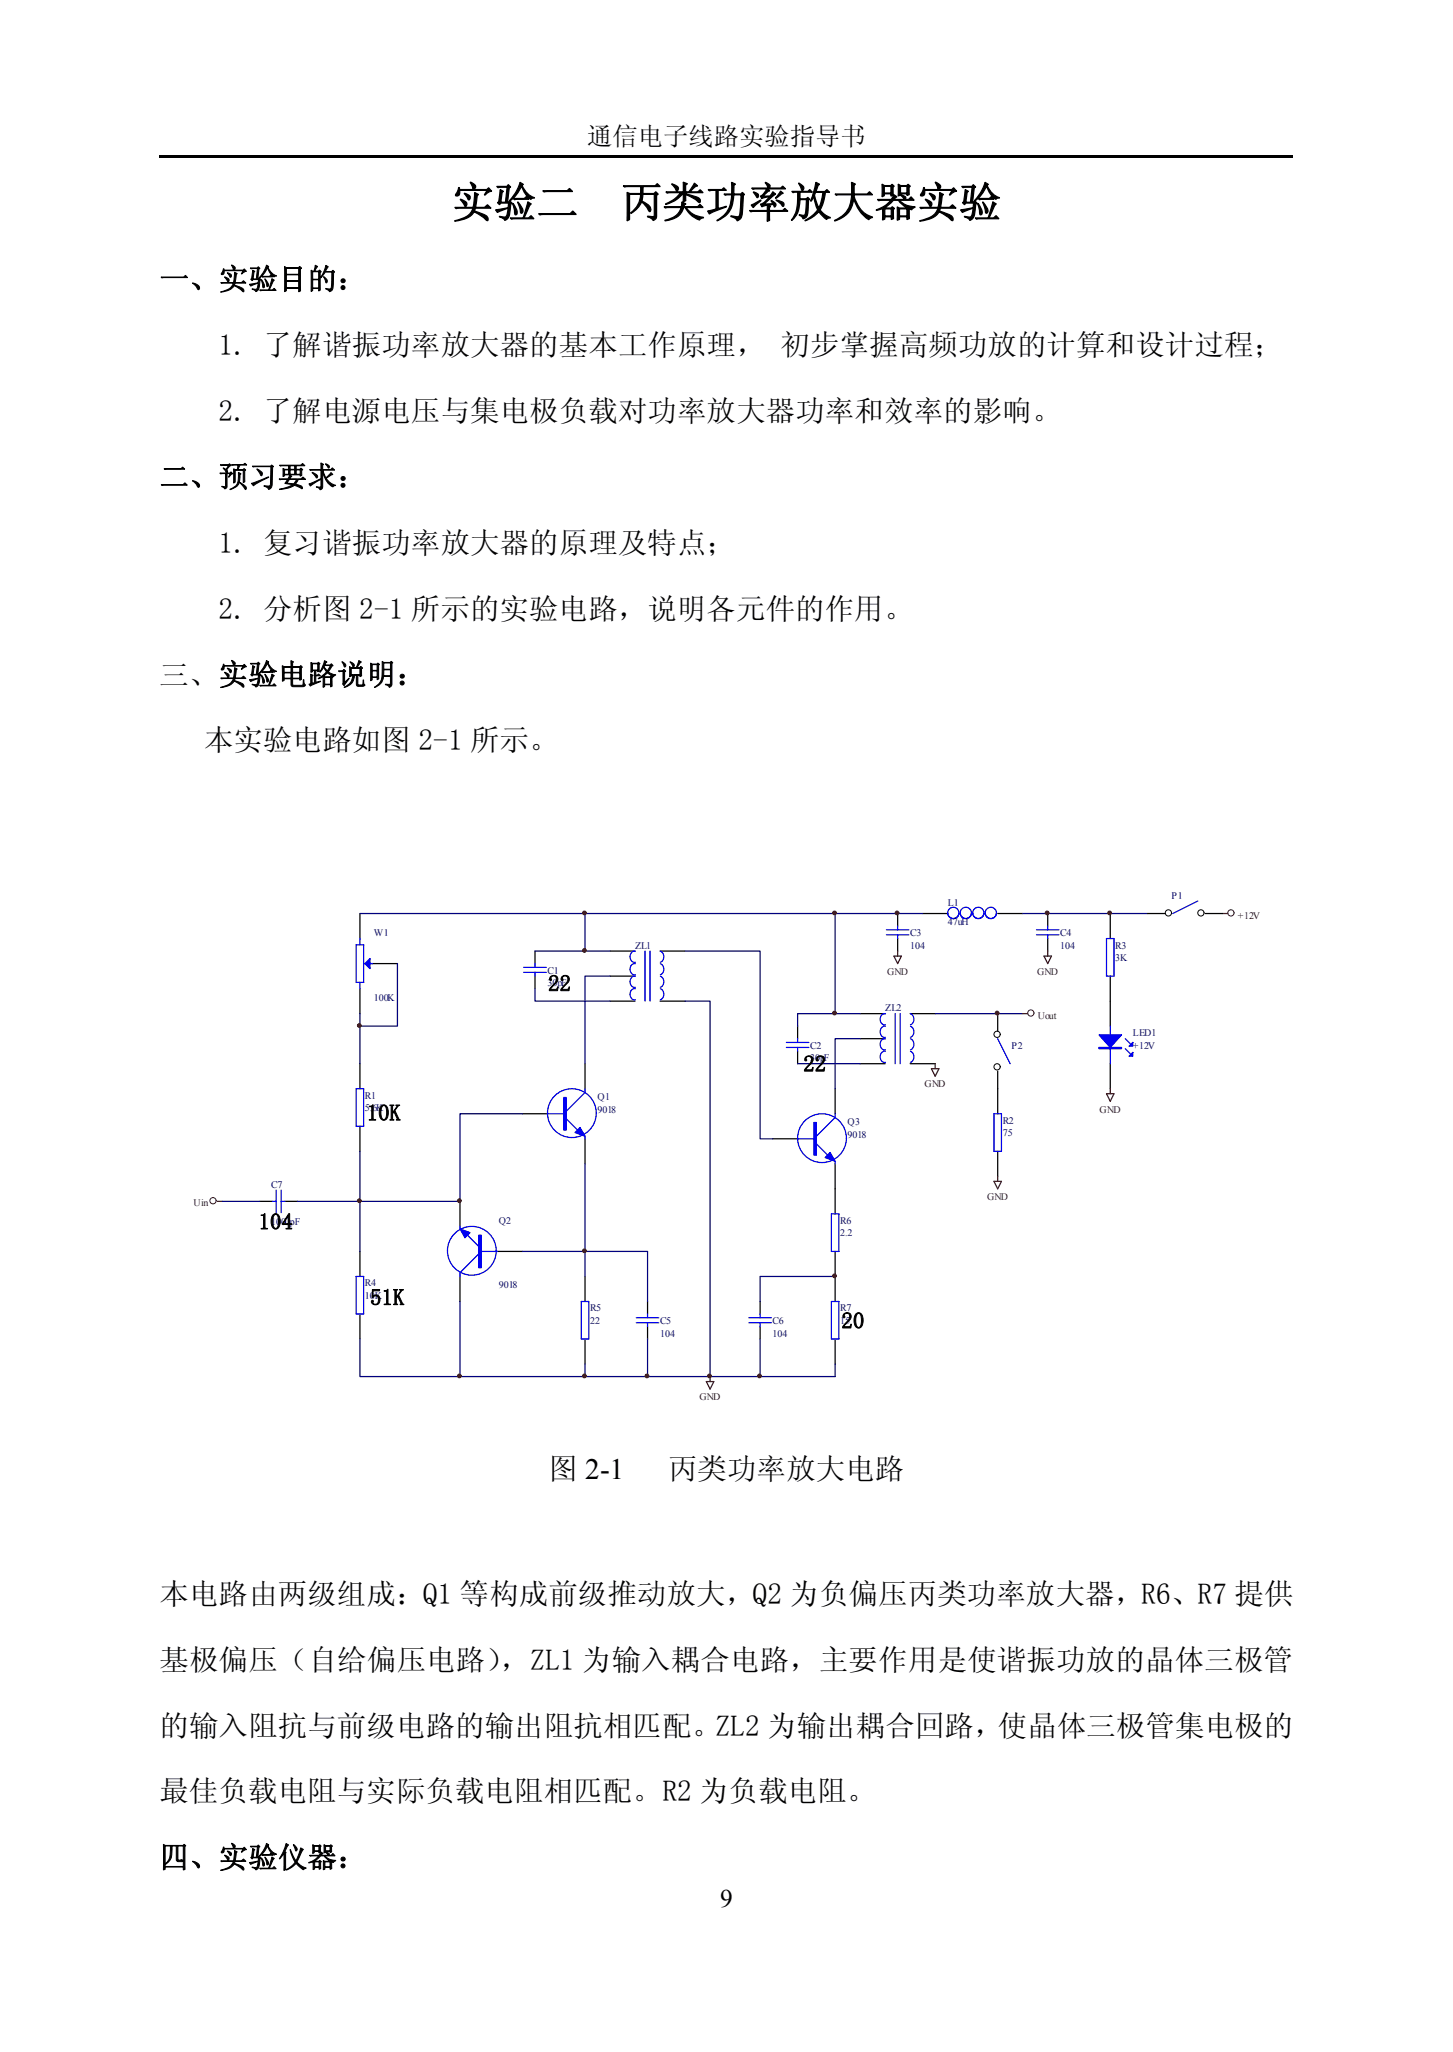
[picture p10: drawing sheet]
<svg xmlns="http://www.w3.org/2000/svg" width="182mm" height="257mm" viewBox="0 0 182 257" stroke-linecap="round" stroke-linejoin="round" font-family="sans-serif">
<path d="M20 19.6h142" fill="none" stroke="#000" stroke-width=".25"/>
<path d="M21.6 106.6h140.8v71.9h-140.8z" fill-rule="evenodd" fill="#fff"/>
<g fill="none" stroke="#000" stroke-width=".16">
<path d="M45.1 114.4v3.2M67 119.1v1.6M76.4 119.1h3.2M82.7 119.1h3.1M112.4 114.4v1.6M112.4 117.6v1.5M115.6 114.4h3.1M125 114.4h3.1M131.2 114.4v1.6M131.2 117.6v1.5M139.1 114.4v3.2M143.8 114.4h2.2"/>
<path d="M151 114.4h2.2M45.1 123.8v3.2M45.1 133.2v3.2M46.7 120.7h3.1M65.5 139.5h3.1M67 122.3v1.5M73.3 133.2v3.2M76.4 125.4h3.2M76.4 122.3h3.2M82.7 125.4h3.1M99.9 128.5v1.6M99.9 131.7v1.5"/>
<path d="M104.6 136.4v3.1M107.7 133.2h3.2M107.7 127h3.2M107.7 130.1h3.2M114 133.2h3.1M114 127h3.1M125 127v2.2M125 134.2v5.3M139.1 122.3v6.2M139.1 133.2v3.2M32.6 150.5h1.5M35.7 150.5h1.6"/>
<path d="M45.1 141.1v3.1M45.1 156.8v3.1M57.6 150.5v3.1M57.6 159.9v3.1M62.3 156.8h3.2M73.3 142.6v3.2M73.3 159.9v3.1M96.8 142.6h3.1M104.6 145.8v6.3M104.6 156.8v6.2M125 144.2v3.1M45.1 164.6v3.1"/>
<path d="M73.3 167.7v3.2M81.1 163v1.6M81.1 166.2v1.5M95.2 163v1.6M95.2 166.2v1.5M104.6 167.7v3.2"/>
</g>
<g fill="none" stroke="#00f" stroke-width=".16">
<path d="M44.6 118.3h1v4.8h-1zM45.1 117.6v.7M79.6 119.1a.69 .69 0 0 0-.7 .7 .69 .69 0 0 0 .7 .7M80.8 119.1v6.3M81.4 119.1v6.3M82.7 119.1a.77 .77 0 0 1 .5 .7 .77 .77 0 0 1-.5 .7M111 117.1h2.9M111 116.5h2.9M112.4 116v.5M112.4 117.1v.5M120.1 114.4a.71 .71 0 0 1-1 .6 .71 .71 0 0 1-.2-1.2 .71 .71 0 0 1 1.2 .3 .71 .71 0 0 1-.6 .9 .71 .71 0 0 1-.8-.6M121.7 114.4a.71 .71 0 0 1-1 .6 .71 .71 0 0 1-.2-1.2 .71 .71 0 0 1 1.1 .3 .71 .71 0 0 1-.5 .9 .71 .71 0 0 1-.8-.6"/>
<path d="M123.3 114.4a.7 .7 0 0 1-1 .6 .7 .7 0 0 1-.2-1.2 .7 .7 0 0 1 1.1 .3 .71 .71 0 0 1-.5 .9 .71 .71 0 0 1-.9-.6M124.8 114.4a.71 .71 0 0 1-1 .6 .71 .71 0 0 1-.2-1.2 .71 .71 0 0 1 1.2 .3 .71 .71 0 0 1-.6 .9 .71 .71 0 0 1-.8-.6M129.8 117.1h2.9M129.8 116.5h2.9M131.2 116v.5M131.2 117.1v.5M138.6 117.6h.9v4.7h-.9zM150 112.9l-3.1 1.5M44.6 136.4h1v4.7h-1zM45.1 123.1v.7M45.6 120.7h1.1M65.6 121.8h2.8"/>
<path d="M65.6 121.2h2.8M67 120.7v.5M67 121.8v.5M68.6 139.5h2.3M73.3 136.4v.4l-2.4 2.4M79.6 123.9a.69 .69 0 0 0-.7 .6 .69 .69 0 0 0 .7 .7M79.6 122.3a.69 .69 0 0 0-.7 .7 .69 .69 0 0 0 .7 .7M79.6 120.7a.69 .69 0 0 0-.7 .7 .69 .69 0 0 0 .7 .7M82.7 123.9a.77 .77 0 0 1 .5 .6 .77 .77 0 0 1-.5 .7M82.7 122.3a.77 .77 0 0 1 .5 .7 .77 .77 0 0 1-.5 .7M82.7 120.7a.77 .77 0 0 1 .5 .7 .77 .77 0 0 1-.5 .7M98.5 131.2h2.8"/>
<path d="M98.5 130.6h2.8M99.9 130.1v.5M99.9 131.2v.5M104.6 139.5v.5l-2.3 2.3M110.9 131.7a.69 .69 0 0 0-.6 .7 .69 .69 0 0 0 .6 .7M110.9 130.1a.69 .69 0 0 0-.6 .7 .69 .69 0 0 0 .6 .7M110.9 128.6a.69 .69 0 0 0-.6 .6 .69 .69 0 0 0 .6 .7M110.9 127a.69 .69 0 0 0-.6 .7 .69 .69 0 0 0 .6 .7M112.1 127v6.2M112.8 127v6.2M114.1 131.7a.77 .77 0 0 1 .4 .7 .77 .77 0 0 1-.4 .7M114.1 130.1a.77 .77 0 0 1 .4 .7 .77 .77 0 0 1-.4 .7"/>
<path d="M114.1 128.6a.77 .77 0 0 1 .4 .6 .77 .77 0 0 1-.4 .7M114.1 127a.77 .77 0 0 1 .4 .7 .77 .77 0 0 1-.4 .7M124.5 139.5h1v4.7h-1zM125 130.1l1.5 3.1M139.1 128.5v4.7M141 131.4l.6 .6M141 130.1l.6 .6M34.1 150.5h.5M34.6 149.1v2.8M35.2 150.5h.5M35.2 149.1v2.8M44.6 159.9h1v4.7h-1z"/>
<path d="M57.6 153.6v.3M58.6 154.7l1.4 1.4M60 157.1l-2.4 2.3v.5M60 156.8h2.3M70.9 140.1l1.4 1.4M73.3 142.3v.3M99.9 142.6h2.4M102.3 143.3l1.4 1.4M104.1 152.1h1v4.7h-1zM104.6 145.5v.3M72.8 163h1v4.7h-1zM79.7 165.7h2.8"/>
<path d="M79.7 165.1h2.8M81.1 164.6v.5M81.1 165.7v.5M93.8 165.7h2.8M93.8 165.1h2.8M95.2 164.6v.5M95.2 165.7v.5M104.1 163h1v4.7h-1z"/>
<circle cx="71.6" cy="139.4" r="3.1"/>
<circle cx="59.1" cy="156.7" r="3.1"/>
<circle cx="103" cy="142.6" r="3.1"/>
</g>
<g fill="#00f" stroke="#00f" stroke-width=".16">
<path d="M46.3 120.1v1.2l-.6-.6z"/>
<path d="M72.7 141.2l.6 1.1-1.3-.4z"/>
<path d="M104 144.4l.6 1.1-1.2-.5z"/>
<path d="M137.7 129.6h2.8l-1.4 1.6z"/>
<path d="M141.9 131.8v.5h-.5z"/>
<path d="M141.9 130.6v.4h-.5z"/>
<path d="M57.6 153.9l1.3 .5-.7 .6z"/>
<path d="M70.6 137.5h.3v4h-.3z" fill-rule="evenodd"/>
<path d="M102 140.6h.3v4.1h-.3z" fill-rule="evenodd"/>
<path d="M137.7 131.2h2.8v.2h-2.8z" fill-rule="evenodd"/>
<path d="M60 154.7h.3v4.1h-.3z" fill-rule="evenodd"/>
</g>
<g fill="none" stroke="#800000" stroke-width=".13">
<circle cx="154.2" cy="114.4" r=".39"/>
<circle cx="129.1" cy="126.9" r=".39"/>
<circle cx="26.7" cy="150.4" r=".39"/>
</g>
<g fill="none" stroke="#800000" stroke-width=".16">
<path d="M112 119.8h.9l-.5 .9zM112.4 119.1v.7M130.8 119.8h.9l-.5 .9zM131.2 119.1v.7M153.2 114.4h.6M116.7 133.9h.9l-.5 .9zM117.1 133.2v.7M128.1 127h.6M138.6 137h.9l-.4 .9zM139.1 136.4v.6M27.2 150.5h.7M124.5 148h1l-.5 .9z"/>
<path d="M125 147.3v.7M88.5 173.1h.9l-.4 .9zM89 172.4v.7"/>
</g>
<g fill="none" stroke="#000080" stroke-width=".16">
<path d="M45.1 114.4h28.2M67 119.1h9.4M73.3 114.4h31.3v12.6M73.3 114.4v4.7M85.8 119.1h9.4v23.5h1.6M104.6 114.4h11M128.1 114.4h15.7M45.1 127v6.2M49.8 120.7v7.8h-4.7M65.5 139.5h-7.9v11h-12.5v6.3M67 123.8v1.6h9.4M76.4 122.3h-3.1v10.9"/>
<path d="M85.8 125.4h3.2v47h-7.9M99.9 133.2h7.8M107.7 127h-7.8v1.5M107.7 130.1h-3.1v6.3M117.1 127h11M27.9 150.5h4.7M45.1 144.2v6.3h-7.8M65.5 156.8h15.6v6.2M73.3 145.8v14.1M104.6 159.9h-9.4v3.1M45.1 167.7v4.7h36v-4.7M57.6 163v9.4"/>
<path d="M73.3 170.9v1.5M95.2 167.7v4.7M104.6 170.9v1.5h-15.6"/>
</g>
<g fill="none" stroke="#000" stroke-width=".13">
<circle cx="146.4" cy="114.4" r=".39"/>
<circle cx="150.4" cy="114.4" r=".39"/>
<circle cx="124.9" cy="133.6" r=".39"/>
<circle cx="124.9" cy="129.6" r=".39"/>
</g>
<g fill="#800000" stroke="#800000" stroke-width=".13">
<circle cx="112.4" cy="114.4" r=".24"/>
<circle cx="131.2" cy="114.4" r=".24"/>
<circle cx="104.5" cy="159.8" r=".24"/>
<circle cx="139" cy="114.4" r=".24"/>
<circle cx="45" cy="150.4" r=".24"/>
<circle cx="45" cy="128.5" r=".24"/>
<circle cx="73.2" cy="156.7" r=".24"/>
<circle cx="81" cy="172.4" r=".24"/>
<circle cx="73.2" cy="172.4" r=".24"/>
<circle cx="57.5" cy="150.4" r=".24"/>
<circle cx="88.9" cy="172.4" r=".24"/>
<circle cx="57.5" cy="172.4" r=".24"/>
<circle cx="124.9" cy="126.9" r=".24"/>
<circle cx="73.2" cy="114.4" r=".24"/>
<circle cx="73.2" cy="119.1" r=".24"/>
<circle cx="95.1" cy="172.4" r=".24"/>
<circle cx="104.5" cy="126.9" r=".24"/>
<circle cx="104.5" cy="114.4" r=".24"/>
</g>
<g font-size="5.3">
<text x="56.6" y="27.2">实验二</text>
<text x="77.8" y="27.2">丙类功率放大器实验</text>
</g>
<g font-size="3.7">
<text x="20" y="36.2">一、实验目的：</text>
<text x="27.4" y="44.5">1. 了解谐振功率放大器的基本工作原理， 初步掌握高频功放的计算和设计过程；</text>
<text x="27.4" y="52.7">2. 了解电源电压与集电极负载对功率放大器功率和效率的影响。</text>
<text x="20" y="61">二、预习要求：</text>
<text x="27.4" y="69.2">1. 复习谐振功率放大器的原理及特点；</text>
<text x="27.4" y="77.5">2. 分析图 2-1 所示的实验电路，说明各元件的作用。</text>
<text x="20" y="85.7">三、实验电路说明：</text>
<text x="25.6" y="94">本实验电路如图 2-1 所示。</text>
<text x="68.7" y="185.3">图 2-1</text>
<text x="83.7" y="185.3">丙类功率放大电路</text>
<text x="20" y="200.9">本电路由两级组成：Q1 等构成前级推动放大，Q2 为负偏压丙类功率放大器，R6、R7 提供</text>
<text x="20" y="209.1">基极偏压（自给偏压电路）</text>
<text x="62.7" y="209.1">，ZL1 为输入耦合电路，主要作用是使谐振功放的晶体三极管</text>
<text x="20" y="217.4">的输入阻抗与前级电路的输出阻抗相匹配。ZL2 为输出耦合回路，使晶体三极管集电极的</text>
<text x="20" y="225.7">最佳负载电阻与实际负载电阻相匹配。R2 为负载电阻。</text>
<text x="20" y="233.9">四、实验仪器：</text>
</g>
<g font-size="3.2">
<text x="73.5" y="18.2">通信电子线路实验指导书</text>
<text x="90.2" y="238.8">9</text>
</g>
<g font-size="2.8">
<text x="68.7" y="124.1">22</text>
<text x="100.6" y="134.2">22</text>
<text x="45.9" y="140.4">10K</text>
<text x="32.4" y="154">104</text>
<text x="46.4" y="163.5">51K</text>
<text x="105.4" y="166.4">20</text>
</g>
<g font-size="1.3" fill="#000080">
<text x="118.7" y="113.5">L1</text>
<text x="146.8" y="112.5">P1</text>
<text x="46.8" y="117.3">W1</text>
<text x="79.6" y="118.8">ZL1</text>
<text x="114" y="117.3">C3</text>
<text x="114" y="118.8">104</text>
<text x="118.7" y="115.8">47uH</text>
<text x="132.8" y="117.3">C4</text>
<text x="132.8" y="118.8">104</text>
<text x="139.7" y="118.8">R3</text>
<text x="46.8" y="125.4">100K</text>
<text x="68.6" y="122">C1</text>
<text x="68.6" y="123.5">30pF</text>
<text x="139.7" y="120.4">3K</text>
<text x="101.5" y="131.4">C2</text>
<text x="110.9" y="126.7">ZL2</text>
<text x="126.7" y="131.4">P2</text>
<text x="141.9" y="129.8">LED1</text>
<text x="141.9" y="131.4">+12V</text>
<text x="45.7" y="137.6">R1</text>
<text x="74.9" y="137.8">Q1</text>
<text x="101.5" y="132.9">30pF</text>
<text x="45.7" y="139.2">5.6K</text>
<text x="74.9" y="139.4">9018</text>
<text x="106.2" y="140.9">Q3</text>
<text x="106.2" y="142.5">9018</text>
<text x="125.6" y="140.8">R2</text>
<text x="125.6" y="142.3">75</text>
<text x="34" y="148.8">C7</text>
<text x="34" y="153.5">1000pF</text>
<text x="62.5" y="153.3">Q2</text>
<text x="105.2" y="153.3">R6</text>
<text x="105.2" y="154.9">2.2</text>
<text x="45.7" y="161.1">R4</text>
<text x="62.5" y="161.3">9018</text>
<text x="45.7" y="162.7">10K</text>
<text x="73.9" y="164.3">R5</text>
<text x="73.9" y="165.8">22</text>
<text x="82.7" y="165.8">C5</text>
<text x="82.7" y="167.4">104</text>
<text x="96.8" y="165.8">C6</text>
<text x="96.8" y="167.4">104</text>
<text x="105.2" y="164.3">R7</text>
<text x="105.2" y="165.8">15</text>
</g>
<g font-size="1.3" fill="#800000">
<text x="155.1" y="115.1">+12V</text>
<text x="111.1" y="122.1">GND</text>
<text x="129.9" y="122.1">GND</text>
<text x="130" y="127.6">Uout</text>
<text x="115.8" y="136.2">GND</text>
<text x="137.7" y="139.4">GND</text>
<text x="24.3" y="151.1">Uin</text>
<text x="123.6" y="150.3">GND</text>
<text x="87.6" y="175.4">GND</text>
</g>
</svg>
